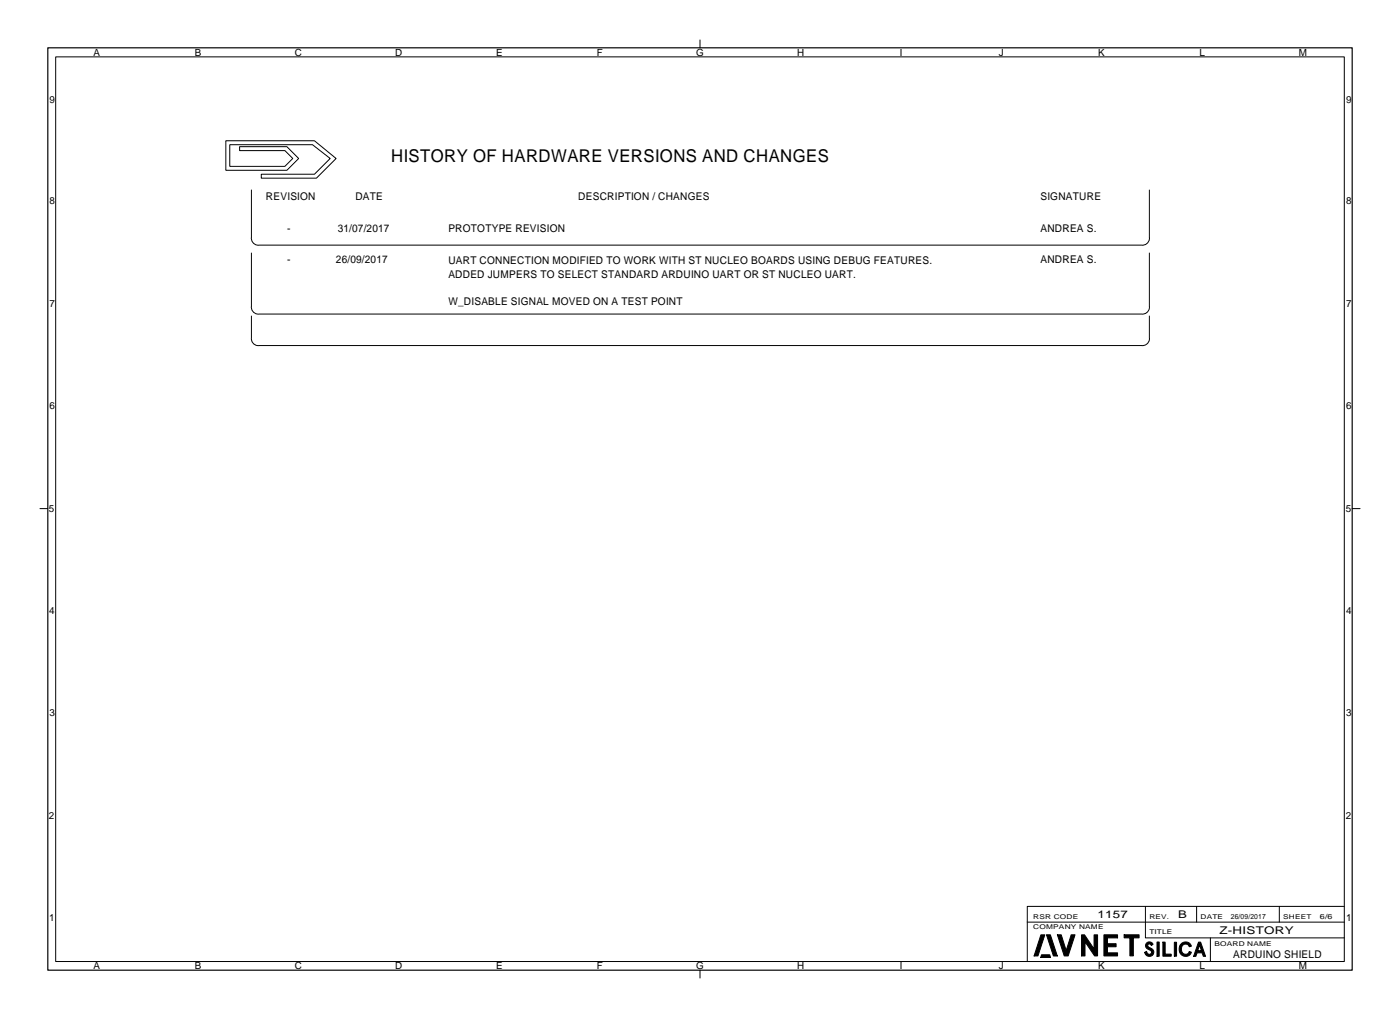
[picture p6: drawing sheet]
<svg xmlns="http://www.w3.org/2000/svg" width="451mm" height="328mm" viewBox="0 0 451 328" stroke-linecap="round" stroke-linejoin="round" font-family="sans-serif">
<g fill="none" stroke="#000" stroke-width=".32">
<path d="M18 18.3h415.5v291.8h-415.5zM225.7 12.9v2.5M72.8 45.4h28.6l7 5.7-6.4 6.4h-17.7v-1.3h17.1l5.1-5.1-5.7-4.4h-26.7v6.9h17.8l2.5-2.5-2.5-2.5h-14.6v-1.3h15.2l3.8 3.8-3.8 3.8h-19.7zM81.1 61.3v15.2a2.24 2.24 0 0 0 2.5 2.5h284.5a2.24 2.24 0 0 0 2.5-2.5v-15.2M81.1 81.6v17.1a2.24 2.24 0 0 0 2.5 2.6h284.5a2.24 2.24 0 0 0 2.5-2.6v-17.1M81.1 101.9v7a2.24 2.24 0 0 0 2.5 2.5h284.5a2.24 2.24 0 0 0 2.5-2.5v-7M12.9 164h2.5M436 164h2.6M331.3 297.4h102.2M369.4 292.3v10.1h64.1M385.9 292.3v5.1M412.5 292.3v5.1"/>
<path d="M433.5 292.3h-102.2v17.8M225.7 312.9v2.5M390.3 302.4v7.7"/>
</g>
<path d="M15.4 15.4h420.6v297.5h-420.6z" fill="none" stroke="#000" stroke-width=".38"/>
<g fill="#000" stroke="#000" stroke-width=".32">
<path d="M335.7 301.5h1.2l-2.2 6.8h-1.2z" fill-rule="evenodd"/>
<path d="M335.9 307.9h2.6l.3 .9h-3.2z" fill-rule="evenodd"/>
<path d="M337.5 301.4h1.2l2.3 6.9h-1.3z" fill-rule="evenodd"/>
<path d="M341 301.4h1.2l1.6 5.1 1.6-5.1h1.3l-2.2 6.9h-1.3z" fill-rule="evenodd"/>
<path d="M348.8 301.5h.9l3.1 4.5v-4.5h1.1v6.8h-.9l-3.1-4.6v4.6h-1.1z" fill-rule="evenodd"/>
<path d="M356 301.4h4.4v1h-3.3v1.9h2.8v1h-2.8v2h3.3v1h-4.4z" fill-rule="evenodd"/>
<path d="M362.5 301.4h4.8v1h-1.8v5.8h-1.1v-5.8h-1.9z" fill-rule="evenodd"/>
<path d="M369.8 304a1.3 1.3 0 0 1 2 .5l-.5 .4a.6 .6 0 0 0-.7-.5 .6 .6 0 0 0-.5 .6 .6 .6 0 0 0 .6 .6 1.46 1.46 0 0 1 1.4 1.5 1.46 1.46 0 0 1-1.5 1.4 1.46 1.46 0 0 1-1.5-1.4l.6-.3a.81 .81 0 0 0 .7 .9 .81 .81 0 0 0 .9-.7l-.2-.4-1.4-.9a1.2 1.2 0 0 1 .1-1.7z" fill-rule="evenodd"/>
<path d="M373.1 303.8h.7v4.6h-.7z" fill-rule="evenodd"/>
<path d="M375 303.8h.7v3.9h2v.6h-2.7z" fill-rule="evenodd"/>
<path d="M378.7 303.8h.7v4.5h-.7z" fill-rule="evenodd"/>
<path d="M381 304.2a1.91 1.91 0 0 1 3.2 .9l-.7 .2a1.37 1.37 0 0 0-1.8-.7 1.37 1.37 0 0 0-.7 1.8l.1 .6a1.28 1.28 0 0 0 1.3 .7 1.28 1.28 0 0 0 1.1-.8l.7 .1a2.11 2.11 0 0 1-2.9 1.2 2.11 2.11 0 0 1-.9-3z" fill-rule="evenodd"/>
<path d="M386.5 303.8l-1.6 4.6h.7l.4-1.1h1.7l.3 1.1h.8l-1.6-4.6zM386.8 304.7l.6 1.9h-1.2z" fill-rule="evenodd"/>
</g>
<text font-size="5.7" x="126.2" y="52.4">HISTORY OF HARDWARE VERSIONS AND CHANGES</text>
<g font-size="3.4">
<text x="85.8" y="64.6">REVISION</text>
<text x="114.6" y="64.6">DATE</text>
<text x="186.5" y="64.6">DESCRIPTION / CHANGES</text>
<text x="335.5" y="64.6">SIGNATURE</text>
<text x="92.6" y="74.7">-</text>
<text x="108.9" y="74.7">31/07/2017</text>
<text x="144.6" y="74.7">PROTOTYPE REVISION</text>
<text x="335.5" y="74.7">ANDREA S.</text>
<text x="92.6" y="84.9">-</text>
<text x="108.3" y="84.9">26/09/2017</text>
<text x="144.6" y="85">UART CONNECTION MODIFIED TO WORK WITH ST NUCLEO BOARDS USING DEBUG FEATURES.</text>
<text x="144.6" y="89.5">ADDED JUMPERS TO SELECT STANDARD ARDUINO UART OR ST NUCLEO UART.</text>
<text x="335.5" y="84.9">ANDREA S.</text>
<text x="144.6" y="98.5">W_DISABLE SIGNAL MOVED ON A TEST POINT</text>
<text x="353.9" y="296.1">1157</text>
<text x="379.9" y="296.1">B</text>
<text x="393.2" y="301.2">Z-HISTORY</text>
<text x="397.7" y="308.8">ARDUINO SHIELD</text>
</g>
<g font-size="3.2">
<text x="30.2" y="17.9">A</text>
<text x="62.8" y="17.9">B</text>
<text x="95" y="17.9">C</text>
<text x="127.5" y="17.9">D</text>
<text x="160" y="17.9">E</text>
<text x="192.4" y="17.9">F</text>
<text x="224.5" y="17.9">G</text>
<text x="257.1" y="17.9">H</text>
<text x="290.2" y="17.9">I</text>
<text x="322.1" y="17.9">J</text>
<text x="354.2" y="17.9">K</text>
<text x="386.8" y="17.9">L</text>
<text x="418.8" y="17.9">M</text>
<text x="15.9" y="33.1">9</text>
<text x="434.1" y="33.1">9</text>
<text x="15.9" y="65.9">8</text>
<text x="434.1" y="65.9">8</text>
<text x="15.9" y="98.9">7</text>
<text x="434.1" y="98.9">7</text>
<text x="15.9" y="131.9">6</text>
<text x="434.1" y="131.9">6</text>
<text x="15.8" y="164.9">5</text>
<text x="434" y="164.9">5</text>
<text x="15.9" y="198">4</text>
<text x="434.1" y="198">4</text>
<text x="15.9" y="231">3</text>
<text x="434.1" y="231">3</text>
<text x="15.8" y="264">2</text>
<text x="434" y="264">2</text>
<text x="15.9" y="297">1</text>
<text x="434.1" y="297">1</text>
<text x="30.2" y="312.4">A</text>
<text x="62.8" y="312.4">B</text>
<text x="95" y="312.4">C</text>
<text x="127.5" y="312.4">D</text>
<text x="160" y="312.4">E</text>
<text x="192.4" y="312.4">F</text>
<text x="224.5" y="312.4">G</text>
<text x="257.1" y="312.4">H</text>
<text x="290.2" y="312.4">I</text>
<text x="322.1" y="312.4">J</text>
<text x="354.2" y="312.4">K</text>
<text x="386.8" y="312.4">L</text>
<text x="418.8" y="312.4">M</text>
</g>
<g font-size="2.3">
<text x="396.9" y="296.4">26/09/2017</text>
<text x="425.6" y="296.4">6/6</text>
</g>
<g font-size="2.1">
<text x="333.2" y="296.3">RSR CODE</text>
<text x="333.2" y="299.4">COMPANY NAME</text>
<text x="370.6" y="296.3">REV.</text>
<text x="387.1" y="296.3">DATE</text>
<text x="413.8" y="296.3">SHEET</text>
<text x="370.6" y="301.3">TITLE</text>
<text x="391.6" y="305.1">BOARD NAME</text>
</g>
</svg>
